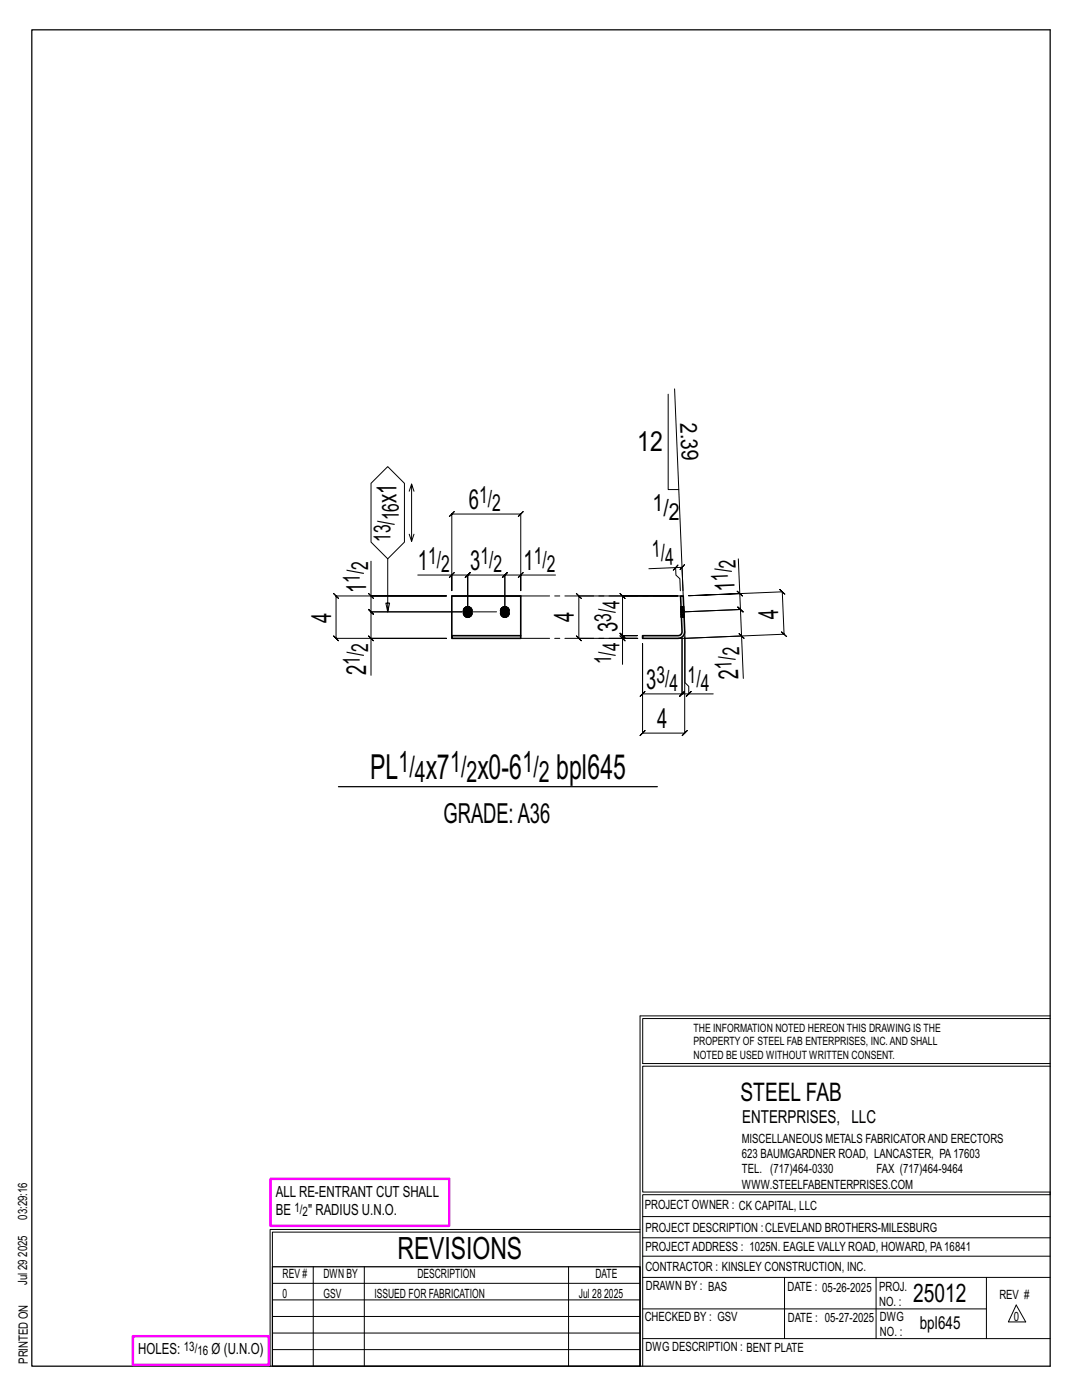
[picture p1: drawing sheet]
<svg xmlns="http://www.w3.org/2000/svg" width="216mm" height="279mm" viewBox="0 0 216 279" stroke-linecap="round" stroke-linejoin="round" font-family="sans-serif">
<g fill="none" stroke="#000" stroke-width=".2">
<path d="M133.3 78.7v19h2.1M134.6 77.6l1.7 41.3M74 96.5l3.4-3.4 3.3 3.4v11.7l-3.3 3.3-3.4-3.3zM82.1 96.6l-.4 1.4M82.6 98l-.5-1.4v11.4M73.5 118.4l1 1zM74 112v6.9h15.1h-22l-.5-.5 1 1-.5-.5v8.5l-.5-.5 1 1-.5-.5h22h-15.1v7.4M74 118.9v3.2l-.5-.5 1 1-.5-.5h18.3h-18.3l-.5-.5 1 1-.5-.5v5.3M77.4 111.5v10.6l-.4-1.7h.7l-.3 1.7M81.7 106.6l.4 1.4 .5-1.4M83.4 114.8h6.8v3.1v-15.3l-.5 .5 1-1-.5 .5h13.7l-.5 .5 1-1-.5 .5v15.3v-3.1h6.9M89.7 115.3l1-1z"/>
<path d="M90.2 114.8h3.1l-.5 .5 1-1-.5 .5v7.3v-7.3l-.5 .5 1-1-.5 .5h7.4l-.5 .5 1-1-.5 .5v7.3v-7.3l-.5 .5 1-1-.5 .5h3.2M103.4 115.3l1-1zM129.5 113.5l5.3-.2 .1 1.5 .8 .7 .1 2.4M134.8 113.3l1.3-.1-.5 .5 1-1-.5 .5 .2 4.7M135.3 112.8l-1 1zM147.1 118l1 .9zM147.3 111.5l.3 7-10.2 .4 18.7-.8-.5-.5 1 1-.5-.5 .3 8.5-.5-.5 1.1 .9-.6-.4-19.7 .8v8.8l.7 .8v1.5h4.9M147.6 118.5l.1 3.1-.5-.4 1.1 .9-.6-.5-11.8 .5 11.8-.5-.5-.4 1.1 .9-.6-.5 .3 5.3M73.5 126.9l1 1zM123.7 126.9l1 1zM124.2 127.4v-.5l.5 .5-1-1 .5 .5h3h-3l.5 .5-1-1 .5 .5v-8l.5 .5-1-1 .5 .5h11.1h-19.8l-.5-.5 1 1-.5-.5v8.5l-.5-.5 1 1-.5-.5h11.7h-3v5.2M136.6 127.1v19.2l.5-.5-1 1 .5-.5h-8.4l.5-.5-1 1 .5-.5v-17.8v10l-.5 .5 1-1-.5 .5h7.9l-.5 .5 1-1-.5 .5v-11.2v11.2l-.5 .5 1-1-.5 .5h1.3"/>
<path d="M136.7 127.4l11.3-.5 .3 8.5M136.9 139l1-1zM147.4 126.4l1.1 1zM127.7 202.7v70M127.7 202.7h81.8M209.5 203.3h-81.3v9h81.3M209.5 212.8h-81.3v25.1h81.3v.5h-81.3v34.3M54.4 259.4h73.3M54.4 256.1h73.3M62.5 252.8v19.9M72.7 252.8v19.9M113.4 252.8v19.9"/>
<path d="M127.7 245.4h-73.8v27.3M127.7 245.9h-73.3v6.9M128.2 242.8h81.3M128.2 254.9h81.3M128.2 250.7h81.3M128.2 247h81.3M156.5 254.9v12.2M174.8 254.9v12.2M196.8 254.9v12.2M54.4 269.3h73.3M54.4 266h73.3M54.4 262.7h73.3"/>
<path d="M128.2 261.2h68.6M128.2 267.1h81.3M202.8 260.4l1.9 3.4h-3.5z"/>
</g>
<path d="M6.3 6h203.2v266.7h-203.2zM67.5 157h63.7M54.4 252.8h73.3v19.9h-73.3z" fill="none" stroke="#000" stroke-width=".25"/>
<path d="M54 235.3h35.6v9.3h-35.6zM26.5 266.7h27.1v5.7h-27.1z" fill="none" stroke="#f0f" stroke-width=".5"/>
<path d="M92.7 121.3a.91 .91 0 0 1 1.2-.1 .91 .91 0 0 1 .3 1.1 .9 .9 0 0 1-1.1 .9 .9 .9 0 0 1-.6-1.3zM100.1 121.3a.91 .91 0 0 1 1.2-.1 .91 .91 0 0 1 .3 1.1 .9 .9 0 0 1-1.1 .9 .9 .9 0 0 1-.6-1.3z" fill="#000" stroke="#000" stroke-width=".2"/>
<g fill="none" stroke="#000" stroke-width=".32">
<path d="M90.2 119h13.7M135.8 119l.5-.1 .3 7.1a1.32 1.32 0 0 1-1.3 1.4h-7.1v-.5h7.1l.6-.3 .2-.6zM90.2 126.9h13.7v.5h-13.7zM90.2 126.9v-7.9h13.7v7.9M92.5 122.3a.86 .86 0 0 0 .8 .9 .86 .86 0 0 0 .9-.9M92.7 121.3l-.2 .6M93.9 121.3l.3 .6M99.9 122.3a.86 .86 0 0 0 .8 .9 .86 .86 0 0 0 .9-.9M100.1 121.3l-.2 .6M101.3 121.3l.3 .6M135.9 121.1v.8M135.9 121.9l.1 1.3"/>
<path d="M135.9 121.9h.1M136 123.2h.1M136.4 121.1l.1 2.1"/>
</g>
<g fill="none" stroke="#000" stroke-width=".2" stroke-dasharray="2 1.4">
<path d="M92.5 121.9v-.3l.5-.5-.3 .2M92.7 121.3a.91 .91 0 0 1 1.2-.1 .91 .91 0 0 1 .3 1.1 .9 .9 0 0 1-1.1 .8 .9 .9 0 0 1-.6-1.2zM93 121.1h.3zM93.3 121.1h.4zM93.7 121.1l.2 .2zM93.9 121.3l.3 .6M94.2 122.3l-.3 .6-.6 .3-.6-.3-.2-.6M99.9 121.9v-.3l.5-.5-.3 .2M100.1 121.3a.91 .91 0 0 1 1.2-.1 .91 .91 0 0 1 .3 1.1 .9 .9 0 0 1-1.1 .8 .9 .9 0 0 1-.6-1.2zM100.4 121.1h.3zM100.7 121.1h.4zM101.1 121.1l.2 .2z"/>
<path d="M101.3 121.3l.3 .6M101.6 122.3l-.3 .6-.6 .3-.6-.3-.2-.6M135.9 121.1h.5v.2h-.5zM135.9 121.3h.5v.3h-.5zM135.9 121.1h.5h-.5M135.9 121.1h.5zM135.9 121.3h.5zM135.9 121.6h.5l.1 .3h-.6zM135.9 121.6h.5zM135.9 121.9h.6h-.6M135.9 121.9h.6v.4h-.6v-.4M135.9 122.3h.6v.3l-.6 .1z"/>
<path d="M135.9 122.3h.6zM135.9 122.7l.6-.1v.3h-.5zM136 122.7l.5-.1zM136 122.9h.5v.2h-.5zM136 123.1l.5 .1zM136 122.9h.5zM136 123.1h.5zM136 123.2h.5M136.4 121.1h-.5"/>
</g>
<path d="M103.9 118.9h32.4M93.3 122.1h7.4M103.9 127.4h24.3M135.3 127.4h1.4l-.1-1.4" fill="none" stroke="#000" stroke-width=".2" stroke-dasharray="5.8 1 1 1"/>
<g font-size="6.9">
<text x="73.9" y="155.5">PL</text>
<text x="85" y="155.5">x7</text>
<text x="95.3" y="155.5">x0-6</text>
<text x="111" y="155.5">bpl645</text>
</g>
<text font-size="6.1" x="79.3" y="251.3">REVISIONS</text>
<g font-size="5.9">
<text x="79.5" y="154">1/</text>
<text x="89.8" y="154">1/</text>
<text x="104.2" y="154">1/</text>
<text x="82.8" y="156.1">4</text>
<text x="93.1" y="156.1">2</text>
<text x="107.5" y="156.1">2</text>
</g>
<g font-size="5.5">
<text x="127.1" y="90">12</text>
<text x="79.1" y="100.3" transform="rotate(-90 79.1 100.3)">x1</text>
<text x="93.6" y="101.6">6</text>
<text x="83.4" y="113.8">1</text>
<text x="93.8" y="113.8">3</text>
<text x="104.4" y="113.8">1</text>
<text x="73" y="118.4" transform="rotate(-90 73 118.4)">1</text>
<text x="146.6" y="118" transform="rotate(-92 146.6 118)">1</text>
<text x="66.1" y="124.4" transform="rotate(-90 66.1 124.4)">4</text>
<text x="114.5" y="124.2" transform="rotate(-90 114.5 124.2)">4</text>
<text x="155.3" y="123.5" transform="rotate(-92 155.3 123.5)">4</text>
<text x="123.2" y="126.1" transform="rotate(-90 123.2 126.1)">3</text>
<text x="73" y="134.8" transform="rotate(-90 73 134.8)">2</text>
<text x="129" y="137.5">3</text>
<text x="147.3" y="135.4" transform="rotate(-92 147.3 135.4)">2</text>
<text x="131.1" y="145.3">4</text>
<text x="88.5" y="164.3">GRADE:A36</text>
</g>
<g font-size="5.1">
<text x="147.8" y="219.8">STEEL FAB</text>
<text x="182.2" y="259.9">25012</text>
</g>
<g font-size="4.7">
<text x="135.7" y="84.3" transform="rotate(88 135.7 84.3)">2.39</text>
<text x="95.6" y="100.4">1/</text>
<text x="79.6" y="103.8" transform="rotate(-90 79.6 103.8)">16</text>
<text x="98.2" y="102">2</text>
<text x="130.2" y="102.1">1/</text>
<text x="133.5" y="103.7">2</text>
<text x="73.5" y="113.7" transform="rotate(-90 73.5 113.7)">2</text>
<text x="77.9" y="108.2" transform="rotate(-90 77.9 108.2)">13/</text>
<text x="85.4" y="112.5">1/</text>
<text x="95.9" y="112.5">1/</text>
<text x="106.5" y="112.5">1/</text>
<text x="130.1" y="111.2" transform="rotate(-2 130.1 111.2)">1/</text>
<text x="132.8" y="112.8" transform="rotate(-2 132.8 112.8)">4</text>
<text x="146.8" y="113.3" transform="rotate(-92 146.8 113.3)">2</text>
<text x="71.8" y="116.4" transform="rotate(-90 71.8 116.4)">1/</text>
<text x="88" y="114.2">2</text>
<text x="98.5" y="114.2">2</text>
<text x="109.1" y="114.2">2</text>
<text x="145.3" y="116" transform="rotate(-92 145.3 116)">1/</text>
<text x="122" y="124.1" transform="rotate(-90 122 124.1)">3/</text>
<text x="123.6" y="121.4" transform="rotate(-90 123.6 121.4)">4</text>
<text x="73.5" y="130.1" transform="rotate(-90 73.5 130.1)">2</text>
<text x="123.6" y="130" transform="rotate(-90 123.6 130)">4</text>
<text x="147.6" y="130.8" transform="rotate(-92 147.6 130.8)">2</text>
<text x="71.8" y="132.7" transform="rotate(-90 71.8 132.7)">1/</text>
<text x="122" y="132.6" transform="rotate(-90 122 132.6)">1/</text>
<text x="131" y="136.2">3/</text>
<text x="133.6" y="137.9">4</text>
<text x="137.2" y="136.2">1/</text>
<text x="139.8" y="137.9">4</text>
<text x="146" y="133.4" transform="rotate(-92 146 133.4)">1/</text>
</g>
<g font-size="3.6">
<text x="148.1" y="224.1">ENTERPRISES, LLC</text>
<text x="183.5" y="265.2">bpl645</text>
</g>
<g font-size="3.1">
<text x="55" y="238.9">ALL RE-ENTRANT CUT SHALL</text>
<text x="55" y="242.5">BE</text>
<text x="61.5" y="242.5">&quot; RADIUS U.N.O.</text>
<text x="27.6" y="270.2">HOLES:</text>
<text x="42.2" y="270.2">Ø (U.N.O)</text>
</g>
<g font-size="2.6">
<text x="58.8" y="241.8">1/</text>
<text x="60.4" y="242.7">2</text>
<text x="36.7" y="269.6">13/</text>
<text x="39.4" y="270.5">16</text>
</g>
<g font-size="2.5">
<text x="148" y="231.2">623 BAUMGARDNER ROAD, LANCASTER, PA17603</text>
<text x="148" y="228.1">MISCELLANEOUS METALS FABRICATORAND ERECTORS</text>
<text x="148" y="237.2">WWW.STEELFABENTERPRISES.COM</text>
<text x="148" y="234.2">TEL. (717)464-0330</text>
<text x="174.9" y="234.2">FAX (717)464-9464</text>
<text x="5.4" y="243.4" transform="rotate(-90 5.4 243.4)">03:29:16</text>
<text x="128.7" y="241.3">PROJECT OWNER : CK CAPITAL, LLC</text>
<text x="128.8" y="246">PROJECT DESCRIPTION :CLEVELAND BROTHERS-MILESBURG</text>
<text x="5.4" y="250.8" transform="rotate(-90 5.4 250.8)">2025</text>
<text x="128.8" y="249.7">PROJECTADDRESS : 1025N. EAGLE VALLY ROAD, HOWARD, PA16841</text>
<text x="5.4" y="256.5" transform="rotate(-90 5.4 256.5)">Jul 29</text>
<text x="56.4" y="255">REV #</text>
<text x="64.5" y="255">DWN BY</text>
<text x="83.3" y="255">DESCRIPTION</text>
<text x="118.8" y="255">DATE</text>
<text x="128.8" y="253.7">CONTRACTOR : KINSLEY CONSTRUCTION, INC.</text>
<text x="128.9" y="257.5">DRAWN BY : BAS</text>
<text x="157.1" y="257.6">DATE : 05-26-2025</text>
<text x="175.4" y="257.7">PROJ.</text>
<text x="56.4" y="259">0</text>
<text x="64.5" y="259">GSV</text>
<text x="74.7" y="259">ISSUED FOR FABRICATION</text>
<text x="115.5" y="259">Jul 28</text>
<text x="120.6" y="259">2025</text>
<text x="128.6" y="263.7">CHECKED BY : GSV</text>
<text x="157.2" y="263.7">DATE : 05-27-2025</text>
<text x="175.4" y="260.7">NO. :</text>
<text x="175.6" y="263.7">DWG</text>
<text x="199.4" y="259.2">REV #</text>
<text x="202.3" y="263.7">0</text>
<text x="128.8" y="269.7">DWG DESCRIPTION : BENT PLATE</text>
<text x="175.6" y="266.7">NO. :</text>
<text x="5.5" y="272.2" transform="rotate(-90 5.5 272.2)">PRINTED ON</text>
</g>
<g font-size="2.3">
<text x="138.4" y="208.6">PROPERTY OF STEEL FAB ENTERPRISES, INC.AND SHALL</text>
<text x="138.4" y="205.9">THE INFORMATION NOTED HEREON THIS DRAWING IS THE</text>
<text x="138.4" y="211.3">NOTED BE USED WITHOUT WRITTEN CONSENT.</text>
</g>
</svg>
